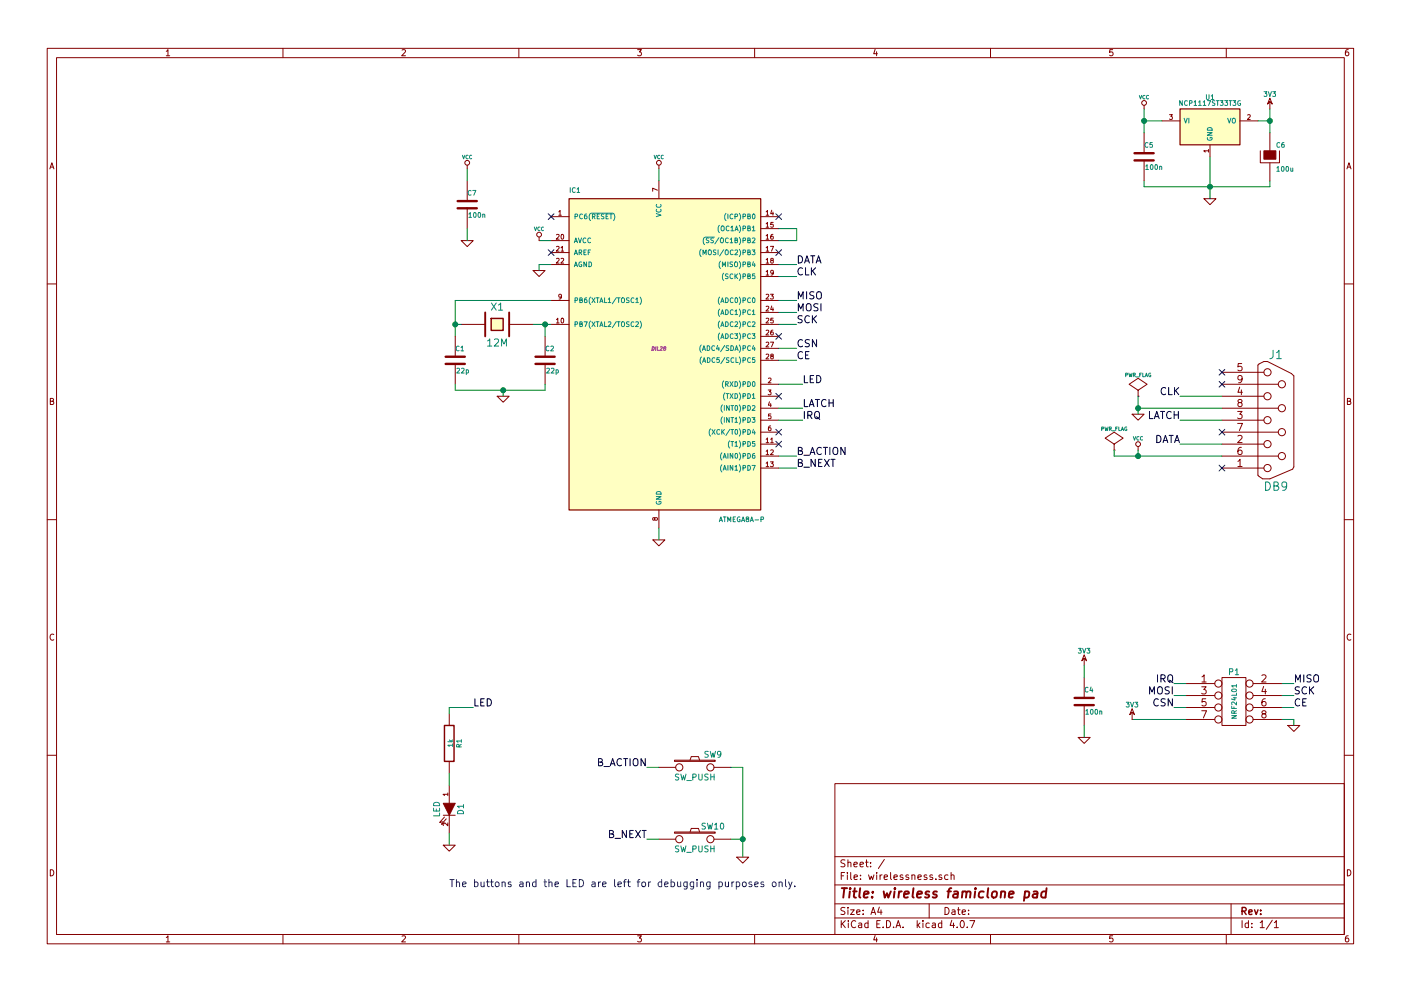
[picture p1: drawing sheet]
EESchema Schematic File Version 2
LIBS:power
LIBS:device
LIBS:relays
LIBS:transistors
LIBS:conn
LIBS:linear
LIBS:regul
LIBS:74xx
LIBS:cmos4000
LIBS:adc-dac
LIBS:memory
LIBS:xilinx
LIBS:microcontrollers
LIBS:dsp
LIBS:microchip
LIBS:analog_switches
LIBS:motorola
LIBS:texas
LIBS:intel
LIBS:audio
LIBS:interface
LIBS:digital-audio
LIBS:philips
LIBS:display
LIBS:cypress
LIBS:siliconi
LIBS:opto
LIBS:atmel
LIBS:contrib
LIBS:valves
LIBS:wirelessness-cache
EELAYER 25 0
EELAYER END
$Descr A4 11693 8268
encoding utf-8
Sheet 1 1
Title "wireless famiclone pad"
Date ""
Rev ""
Comp ""
Comment1 ""
Comment2 ""
Comment3 ""
Comment4 ""
$EndDescr
$Comp
L ATMEGA8A-P IC1
U 1 1
P 5500 2900
F 0 "IC1" H 4750 4200 40  0000 L BNN
F 1 "ATMEGA8A-P" H 6000 1450 40  0000 L BNN
F 2 "DIL28" H 5500 2900 30  0000 C CIN
F 3 "" H 5500 2900 60  0000 C CNN
	1    5500 2900
	1    0    0    -1  
$EndComp
Wire Wire Line
	5500 1400 5500 1500
$Comp
L GND #PWR01
U 1 1
P 5500 4500
F 0 "#PWR01" H 5500 4500 30  0001 C CNN
F 1 "GND" H 5500 4430 30  0001 C CNN
F 2 "" H 5500 4500 60  0001 C CNN
F 3 "" H 5500 4500 60  0001 C CNN
	1    5500 4500
	1    0    0    -1  
$EndComp
Wire Wire Line
	5500 4400 5500 4500
$Comp
L NCP1117ST33T3G U1
U 1 1
P 10100 1050
F 0 "U1" H 10100 1300 40  0000 C CNN
F 1 "NCP1117ST33T3G" H 10100 1250 40  0000 C CNN
F 2 "" H 10100 1050 60  0000 C CNN
F 3 "" H 10100 1050 60  0000 C CNN
	1    10100 1050
	1    0    0    -1  
$EndComp
$Comp
L C C5
U 1 1
P 9550 1300
F 0 "C5" H 9550 1400 40  0000 L CNN
F 1 "100n" H 9556 1215 40  0000 L CNN
F 2 "" H 9588 1150 30  0000 C CNN
F 3 "" H 9550 1300 60  0000 C CNN
	1    9550 1300
	1    0    0    -1  
$EndComp
$Comp
L CAPAPOL C6
U 1 1
P 10600 1300
F 0 "C6" H 10650 1400 40  0000 L CNN
F 1 "100u" H 10650 1200 40  0000 L CNN
F 2 "" H 10700 1150 30  0000 C CNN
F 3 "" H 10600 1300 300 0000 C CNN
	1    10600 1300
	1    0    0    -1  
$EndComp
$Comp
L GND #PWR02
U 1 1
P 10100 1650
F 0 "#PWR02" H 10100 1650 30  0001 C CNN
F 1 "GND" H 10100 1580 30  0001 C CNN
F 2 "" H 10100 1650 60  0001 C CNN
F 3 "" H 10100 1650 60  0001 C CNN
	1    10100 1650
	1    0    0    -1  
$EndComp
Wire Wire Line
	10100 1300 10100 1650
Wire Wire Line
	9550 1500 9550 1550
Wire Wire Line
	9550 1550 10600 1550
Wire Wire Line
	10600 1550 10600 1500
Connection ~ 10100 1550
Wire Wire Line
	9550 900  9550 1100
Wire Wire Line
	9550 1000 9700 1000
Wire Wire Line
	10500 1000 10600 1000
Wire Wire Line
	10600 900  10600 1100
$Comp
L VCC #PWR03
U 1 1
P 9550 900
F 0 "#PWR03" H 9550 1000 30  0001 C CNN
F 1 "VCC" H 9550 1000 30  0000 C CNN
F 2 "" H 9550 900 60  0001 C CNN
F 3 "" H 9550 900 60  0001 C CNN
	1    9550 900 
	1    0    0    -1  
$EndComp
Connection ~ 9550 1000
$Comp
L 3V3 #PWR04
U 1 1
P 10600 900
F 0 "#PWR04" H 10600 1000 40  0001 C CNN
F 1 "3V3" H 10600 1025 40  0000 C CNN
F 2 "" H 10600 900 60  0001 C CNN
F 3 "" H 10600 900 60  0001 C CNN
	1    10600 900 
	1    0    0    -1  
$EndComp
Connection ~ 10600 1000
$Comp
L CRYSTAL X1
U 1 1
P 4150 2700
F 0 "X1" H 4150 2850 60  0000 C CNN
F 1 "12M" H 4150 2550 60  0000 C CNN
F 2 "" H 4150 2700 60  0000 C CNN
F 3 "" H 4150 2700 60  0000 C CNN
	1    4150 2700
	1    0    0    -1  
$EndComp
Wire Wire Line
	3850 2700 3800 2700
Wire Wire Line
	3800 2500 3800 2800
Wire Wire Line
	3800 2500 4600 2500
Wire Wire Line
	4450 2700 4600 2700
$Comp
L C C1
U 1 1
P 3800 3000
F 0 "C1" H 3800 3100 40  0000 L CNN
F 1 "22p" H 3806 2915 40  0000 L CNN
F 2 "" H 3838 2850 30  0000 C CNN
F 3 "" H 3800 3000 60  0000 C CNN
	1    3800 3000
	1    0    0    -1  
$EndComp
$Comp
L C C2
U 1 1
P 4550 3000
F 0 "C2" H 4550 3100 40  0000 L CNN
F 1 "22p" H 4556 2915 40  0000 L CNN
F 2 "" H 4588 2850 30  0000 C CNN
F 3 "" H 4550 3000 60  0000 C CNN
	1    4550 3000
	1    0    0    -1  
$EndComp
$Comp
L GND #PWR05
U 1 1
P 4200 3300
F 0 "#PWR05" H 4200 3300 30  0001 C CNN
F 1 "GND" H 4200 3230 30  0001 C CNN
F 2 "" H 4200 3300 60  0001 C CNN
F 3 "" H 4200 3300 60  0001 C CNN
	1    4200 3300
	1    0    0    -1  
$EndComp
Wire Wire Line
	4550 2800 4550 2700
Connection ~ 4550 2700
Connection ~ 3800 2700
Wire Wire Line
	4550 3200 4550 3250
Wire Wire Line
	4550 3250 3800 3250
Wire Wire Line
	3800 3250 3800 3200
Wire Wire Line
	4200 3300 4200 3250
Connection ~ 4200 3250
$Comp
L GND #PWR06
U 1 1
P 4500 2250
F 0 "#PWR06" H 4500 2250 30  0001 C CNN
F 1 "GND" H 4500 2180 30  0001 C CNN
F 2 "" H 4500 2250 60  0001 C CNN
F 3 "" H 4500 2250 60  0001 C CNN
	1    4500 2250
	1    0    0    -1  
$EndComp
Wire Wire Line
	4500 2250 4500 2200
Wire Wire Line
	4500 2200 4600 2200
Wire Wire Line
	4500 2000 4600 2000
NoConn ~ 4600 2100
Wire Wire Line
	6500 2200 6650 2200
Wire Wire Line
	6500 2300 6650 2300
Wire Wire Line
	6500 3400 6700 3400
Text Label 6700 3400 0    60   ~ 0
LATCH
Text Label 6650 2200 0    60   ~ 0
DATA
Text Label 6650 2300 0    60   ~ 0
CLK
$Comp
L DB9 J1
U 1 1
P 10650 3500
F 0 "J1" H 10650 4050 70  0000 C CNN
F 1 "DB9" H 10650 2950 70  0000 C CNN
F 2 "" H 10650 3500 60  0000 C CNN
F 3 "" H 10650 3500 60  0000 C CNN
	1    10650 3500
	1    0    0    -1  
$EndComp
$Comp
L VCC #PWR07
U 1 1
P 5500 1400
F 0 "#PWR07" H 5500 1500 30  0001 C CNN
F 1 "VCC" H 5500 1500 30  0000 C CNN
F 2 "" H 5500 1400 60  0001 C CNN
F 3 "" H 5500 1400 60  0001 C CNN
	1    5500 1400
	1    0    0    -1  
$EndComp
$Comp
L VCC #PWR08
U 1 1
P 4500 2000
F 0 "#PWR08" H 4500 2100 30  0001 C CNN
F 1 "VCC" H 4500 2100 30  0000 C CNN
F 2 "" H 4500 2000 60  0001 C CNN
F 3 "" H 4500 2000 60  0001 C CNN
	1    4500 2000
	1    0    0    -1  
$EndComp
$Comp
L VCC #PWR09
U 1 1
P 9500 3750
F 0 "#PWR09" H 9500 3850 30  0001 C CNN
F 1 "VCC" H 9500 3850 30  0000 C CNN
F 2 "" H 9500 3750 60  0001 C CNN
F 3 "" H 9500 3750 60  0001 C CNN
	1    9500 3750
	1    0    0    -1  
$EndComp
$Comp
L GND #PWR010
U 1 1
P 9500 3450
F 0 "#PWR010" H 9500 3450 30  0001 C CNN
F 1 "GND" H 9500 3380 30  0001 C CNN
F 2 "" H 9500 3450 60  0001 C CNN
F 3 "" H 9500 3450 60  0001 C CNN
	1    9500 3450
	1    0    0    -1  
$EndComp
Wire Wire Line
	9500 3400 10200 3400
Wire Wire Line
	9850 3500 10200 3500
Wire Wire Line
	9850 3300 10200 3300
Wire Wire Line
	9850 3700 10200 3700
Text Label 9850 3500 2    60   ~ 0
LATCH
Text Label 9850 3300 2    60   ~ 0
CLK
Text Label 9850 3700 2    60   ~ 0
DATA
NoConn ~ 10200 3100
NoConn ~ 10200 3600
NoConn ~ 10200 3900
$Comp
L CONN_4X2 P1
U 1 1
P 10300 5850
F 0 "P1" H 10300 6100 50  0000 C CNN
F 1 "NRF24L01" V 10300 5850 40  0000 C CNN
F 2 "" H 10300 5850 60  0000 C CNN
F 3 "" H 10300 5850 60  0000 C CNN
	1    10300 5850
	1    0    0    -1  
$EndComp
Wire Wire Line
	10700 5700 10800 5700
Wire Wire Line
	9900 5700 9800 5700
Wire Wire Line
	9900 5800 9800 5800
Wire Wire Line
	9900 5900 9800 5900
Wire Wire Line
	9450 6000 9900 6000
Wire Wire Line
	10700 5800 10800 5800
Wire Wire Line
	10700 5900 10800 5900
Wire Wire Line
	10700 6000 10800 6000
Text Label 10800 5700 0    60   ~ 0
MISO
Text Label 10800 5800 0    60   ~ 0
SCK
Text Label 9800 5800 2    60   ~ 0
MOSI
$Comp
L GND #PWR011
U 1 1
P 10800 6050
F 0 "#PWR011" H 10800 6050 30  0001 C CNN
F 1 "GND" H 10800 5980 30  0001 C CNN
F 2 "" H 10800 6050 60  0001 C CNN
F 3 "" H 10800 6050 60  0001 C CNN
	1    10800 6050
	1    0    0    -1  
$EndComp
$Comp
L 3V3 #PWR012
U 1 1
P 9450 6000
F 0 "#PWR012" H 9450 6100 40  0001 C CNN
F 1 "3V3" H 9450 6125 40  0000 C CNN
F 2 "" H 9450 6000 60  0001 C CNN
F 3 "" H 9450 6000 60  0001 C CNN
	1    9450 6000
	1    0    0    -1  
$EndComp
Wire Wire Line
	10800 6000 10800 6050
Wire Wire Line
	6500 1900 6650 1900
Wire Wire Line
	6500 2000 6650 2000
Text Label 9800 5700 2    60   ~ 0
IRQ
Text Label 9800 5900 2    60   ~ 0
CSN
Text Label 10800 5900 0    60   ~ 0
CE
$Comp
L SW_PUSH SW9
U 1 1
P 5800 6400
F 0 "SW9" H 5950 6510 50  0000 C CNN
F 1 "SW_PUSH" H 5800 6320 50  0000 C CNN
F 2 "" H 5800 6400 60  0000 C CNN
F 3 "" H 5800 6400 60  0000 C CNN
	1    5800 6400
	1    0    0    -1  
$EndComp
$Comp
L SW_PUSH SW10
U 1 1
P 5800 7000
F 0 "SW10" H 5950 7110 50  0000 C CNN
F 1 "SW_PUSH" H 5800 6920 50  0000 C CNN
F 2 "" H 5800 7000 60  0000 C CNN
F 3 "" H 5800 7000 60  0000 C CNN
	1    5800 7000
	1    0    0    -1  
$EndComp
Wire Wire Line
	6100 6400 6200 6400
Wire Wire Line
	6100 7000 6200 7000
Text Label 5400 6400 2    60   ~ 0
B_ACTION
Text Label 5400 7000 2    60   ~ 0
B_NEXT
$Comp
L GND #PWR013
U 1 1
P 6200 7150
F 0 "#PWR013" H 6200 7150 30  0001 C CNN
F 1 "GND" H 6200 7080 30  0001 C CNN
F 2 "" H 6200 7150 60  0001 C CNN
F 3 "" H 6200 7150 60  0001 C CNN
	1    6200 7150
	1    0    0    -1  
$EndComp
Wire Wire Line
	6200 6400 6200 7150
Connection ~ 6200 7000
Wire Wire Line
	5400 6400 5500 6400
Wire Wire Line
	5400 7000 5500 7000
Wire Wire Line
	6500 2500 6650 2500
Wire Wire Line
	6500 2600 6650 2600
Wire Wire Line
	6500 2700 6650 2700
Wire Wire Line
	6500 2900 6650 2900
Wire Wire Line
	6500 3000 6650 3000
Wire Wire Line
	6500 3800 6650 3800
Wire Wire Line
	6500 3900 6650 3900
NoConn ~ 6500 3700
$Comp
L C C4
U 1 1
P 9050 5850
F 0 "C4" H 9050 5950 40  0000 L CNN
F 1 "100n" H 9056 5765 40  0000 L CNN
F 2 "" H 9088 5700 30  0000 C CNN
F 3 "" H 9050 5850 60  0000 C CNN
	1    9050 5850
	1    0    0    -1  
$EndComp
$Comp
L GND #PWR014
U 1 1
P 9050 6150
F 0 "#PWR014" H 9050 6150 30  0001 C CNN
F 1 "GND" H 9050 6080 30  0001 C CNN
F 2 "" H 9050 6150 60  0001 C CNN
F 3 "" H 9050 6150 60  0001 C CNN
	1    9050 6150
	1    0    0    -1  
$EndComp
$Comp
L 3V3 #PWR015
U 1 1
P 9050 5550
F 0 "#PWR015" H 9050 5650 40  0001 C CNN
F 1 "3V3" H 9050 5675 40  0000 C CNN
F 2 "" H 9050 5550 60  0001 C CNN
F 3 "" H 9050 5550 60  0001 C CNN
	1    9050 5550
	1    0    0    -1  
$EndComp
$Comp
L PWR_FLAG #FLG016
U 1 1
P 9300 3750
F 0 "#FLG016" H 9300 3845 30  0001 C CNN
F 1 "PWR_FLAG" H 9300 3930 30  0000 C CNN
F 2 "" H 9300 3750 60  0001 C CNN
F 3 "" H 9300 3750 60  0001 C CNN
	1    9300 3750
	1    0    0    -1  
$EndComp
$Comp
L PWR_FLAG #FLG017
U 1 1
P 9500 3300
F 0 "#FLG017" H 9500 3395 30  0001 C CNN
F 1 "PWR_FLAG" H 9500 3480 30  0000 C CNN
F 2 "" H 9500 3300 60  0001 C CNN
F 3 "" H 9500 3300 60  0001 C CNN
	1    9500 3300
	1    0    0    -1  
$EndComp
Wire Wire Line
	9500 3300 9500 3450
Connection ~ 9500 3400
Wire Wire Line
	6650 2000 6650 1900
Text Label 6650 3800 0    60   ~ 0
B_ACTION
Text Label 6650 3900 0    60   ~ 0
B_NEXT
$Comp
L VCC #PWR018
U 1 1
P 3900 1400
F 0 "#PWR018" H 3900 1500 30  0001 C CNN
F 1 "VCC" H 3900 1500 30  0000 C CNN
F 2 "" H 3900 1400 60  0001 C CNN
F 3 "" H 3900 1400 60  0001 C CNN
	1    3900 1400
	1    0    0    -1  
$EndComp
$Comp
L C C7
U 1 1
P 3900 1700
F 0 "C7" H 3900 1800 40  0000 L CNN
F 1 "100n" H 3906 1615 40  0000 L CNN
F 2 "" H 3938 1550 30  0000 C CNN
F 3 "" H 3900 1700 60  0000 C CNN
	1    3900 1700
	1    0    0    -1  
$EndComp
$Comp
L GND #PWR019
U 1 1
P 3900 2000
F 0 "#PWR019" H 3900 2000 30  0001 C CNN
F 1 "GND" H 3900 1930 30  0001 C CNN
F 2 "" H 3900 2000 60  0001 C CNN
F 3 "" H 3900 2000 60  0001 C CNN
	1    3900 2000
	1    0    0    -1  
$EndComp
Wire Wire Line
	3900 2000 3900 1900
Wire Wire Line
	3900 1500 3900 1400
Text Label 6700 3500 0    60   ~ 0
IRQ
Text Label 6650 2500 0    60   ~ 0
MISO
Text Label 6650 2600 0    60   ~ 0
MOSI
Text Label 6650 2700 0    60   ~ 0
SCK
Text Label 6650 2900 0    60   ~ 0
CSN
Text Label 6650 3000 0    60   ~ 0
CE
NoConn ~ 6500 1800
NoConn ~ 6500 2100
NoConn ~ 4600 1800
NoConn ~ 6500 3300
NoConn ~ 6500 3600
Wire Wire Line
	6700 3500 6500 3500
NoConn ~ 6500 2800
Text Notes 3750 7400 0    60   ~ 0
The buttons and the LED are left for debugging purposes only.
$Comp
L R R1
U 1 1
P 3750 6200
F 0 "R1" V 3830 6200 40  0000 C CNN
F 1 "1k" V 3757 6201 40  0000 C CNN
F 2 "" V 3680 6200 30  0000 C CNN
F 3 "" H 3750 6200 30  0000 C CNN
	1    3750 6200
	1    0    0    -1  
$EndComp
$Comp
L LED D1
U 1 1
P 3750 6750
F 0 "D1" H 3750 6850 50  0000 C CNN
F 1 "LED" H 3750 6650 50  0000 C CNN
F 2 "" H 3750 6750 60  0000 C CNN
F 3 "" H 3750 6750 60  0000 C CNN
	1    3750 6750
	0    1    1    0   
$EndComp
$Comp
L GND #PWR020
U 1 1
P 3750 7050
F 0 "#PWR020" H 3750 7050 30  0001 C CNN
F 1 "GND" H 3750 6980 30  0001 C CNN
F 2 "" H 3750 7050 60  0001 C CNN
F 3 "" H 3750 7050 60  0001 C CNN
	1    3750 7050
	1    0    0    -1  
$EndComp
Wire Wire Line
	3750 5950 3750 5900
Wire Wire Line
	3750 5900 3950 5900
Wire Wire Line
	3750 6450 3750 6550
Wire Wire Line
	3750 6950 3750 7050
Text Label 3950 5900 0    60   ~ 0
LED
Text Label 6700 3200 0    60   ~ 0
LED
Wire Wire Line
	6500 3200 6700 3200
Wire Wire Line
	10200 3800 9300 3800
Wire Wire Line
	9300 3800 9300 3750
Wire Wire Line
	9500 3750 9500 3800
Connection ~ 9500 3800
NoConn ~ 10200 3200
Wire Wire Line
	9050 6050 9050 6150
Wire Wire Line
	9050 5550 9050 5650
$EndSCHEMATC
